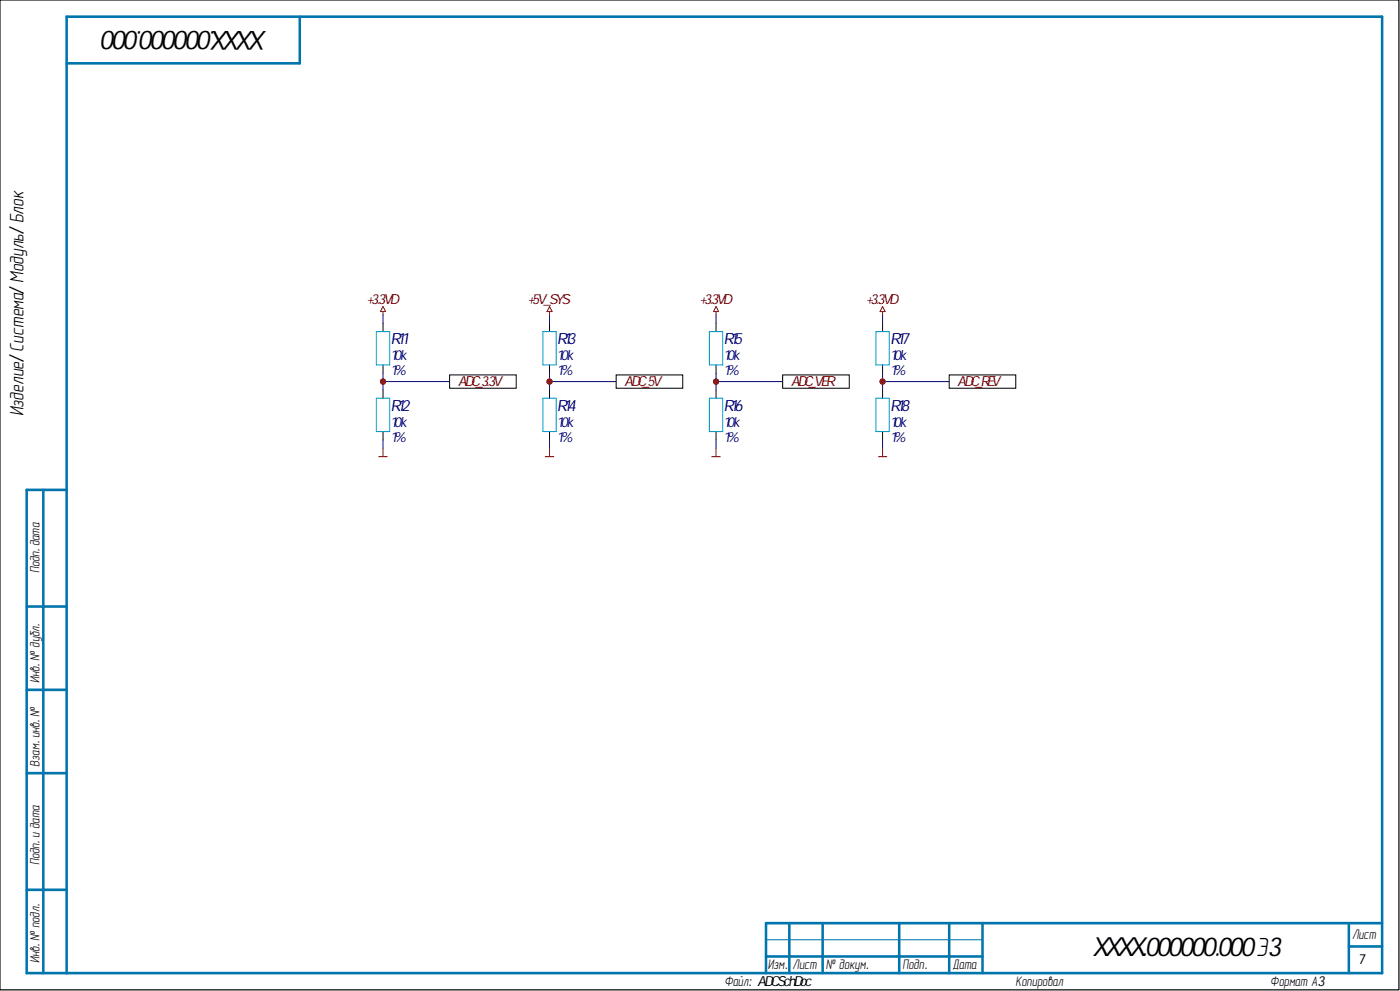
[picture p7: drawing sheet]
<svg xmlns="http://www.w3.org/2000/svg" width="420mm" height="297mm" viewBox="0 0 420 297" stroke-linecap="round" stroke-linejoin="round" font-family="sans-serif">
<path d="M0 0h419.5v296.7h-419.5zM114.9 96.9v2.5M114.9 109.4v2.5M114.9 116.9v2.5M114.9 129.4v2.5" fill="none" stroke="#000" stroke-width=".3"/>
<g fill="none" stroke="#0075ad" stroke-width=".77">
<path d="M20 5h394.4v286.7h-406.4v-144.9h12M20 5v286.7M89.9 5v14h-69.9M13 146.8v144.9M8 181.8h12M8 206.8h12M8 231.7h12M8 266.7h12M236.7 276.7v15M246.7 276.7v15M269.6 276.7v15M284.6 276.7v15"/>
<path d="M294.6 276.7v15M404.5 276.7v15M414.4 276.7h-184.7v15M229.7 286.7h64.9M404.5 283.7h9.9"/>
</g>
<path d="M229.7 281.7h64.9" fill="none" stroke="#0075ad" stroke-width=".3"/>
<path d="M112.9 99.4h3.9v10h-3.9zM112.9 119.4h3.9v10h-3.9z" fill="none" stroke="#009cca" stroke-width=".3"/>
<path d="M114.9 111.9v5" fill="none" stroke="#000080" stroke-width=".3"/>
<circle cx="114.9" cy="114.4" r=".76" fill="#800000"/>
<g fill="none" stroke="#800000" stroke-width=".3">
<path d="M114.9 91.9l.7 1.5h-1.5zM114.9 93.4v1M113.6 136.9h2.5M114.9 134.4v2.5"/>
<circle cx="114.9" cy="114.4" r=".76"/>
</g>
<path d="M114.9 94.4v2.5M114.9 114.4h19.9M114.9 131.9v2.5" fill="none" stroke="#000080" stroke-width=".3"/>
<circle cx="114.9" cy="114.4" r=".76" fill="#800000"/>
<circle cx="114.9" cy="114.4" r=".76" fill="none" stroke="#800000" stroke-width=".3"/>
<path d="M134.8 112.4h20v4h-20z" fill-rule="evenodd" fill="#fff"/>
<path d="M164.8 96.9v2.5M134.8 112.4h20v4h-20zM164.8 109.4v2.5M164.8 116.9v2.5M164.8 129.4v2.5" fill="none" stroke="#000" stroke-width=".3"/>
<path d="M162.8 99.4h4v10h-4zM162.8 119.4h4v10h-4z" fill="none" stroke="#009cca" stroke-width=".3"/>
<path d="M164.8 111.9v5" fill="none" stroke="#000080" stroke-width=".3"/>
<circle cx="164.8" cy="114.4" r=".76" fill="#800000"/>
<g fill="none" stroke="#800000" stroke-width=".3">
<path d="M163.5 136.9h2.6M164.8 134.4v2.5"/>
<circle cx="164.8" cy="114.4" r=".76"/>
</g>
<path d="M164.8 94.4v2.5M164.8 114.4h20M164.8 131.9v2.5" fill="none" stroke="#000080" stroke-width=".3"/>
<circle cx="164.8" cy="114.4" r=".76" fill="#800000"/>
<circle cx="164.8" cy="114.4" r=".76" fill="none" stroke="#800000" stroke-width=".3"/>
<path d="M184.8 112.4h19.9v4h-19.9z" fill-rule="evenodd" fill="#fff"/>
<path d="M214.7 96.9v2.5M184.8 112.4h19.9v4h-19.9zM214.7 109.4v2.5M214.7 116.9v2.5M214.7 129.4v2.5" fill="none" stroke="#000" stroke-width=".3"/>
<path d="M164.8 91.9l.7 1.5h-1.5zM164.8 93.4v1" fill="none" stroke="#800000" stroke-width=".3"/>
<path d="M212.7 99.4h4v10h-4zM212.7 119.4h4v10h-4z" fill="none" stroke="#009cca" stroke-width=".3"/>
<path d="M214.7 111.9v5" fill="none" stroke="#000080" stroke-width=".3"/>
<circle cx="214.7" cy="114.4" r=".76" fill="#800000"/>
<g fill="none" stroke="#800000" stroke-width=".3">
<path d="M214.7 91.9l.8 1.5h-1.5zM214.7 93.4v1M213.4 136.9h2.6M214.7 134.4v2.5"/>
<circle cx="214.7" cy="114.4" r=".76"/>
</g>
<path d="M214.7 94.4v2.5M214.7 114.4h20M214.7 131.9v2.5" fill="none" stroke="#000080" stroke-width=".3"/>
<circle cx="214.7" cy="114.4" r=".76" fill="#800000"/>
<circle cx="214.7" cy="114.4" r=".76" fill="none" stroke="#800000" stroke-width=".3"/>
<path d="M234.7 112.4h20v4h-20z" fill-rule="evenodd" fill="#fff"/>
<path d="M264.7 96.9v2.5M234.7 112.4h20v4h-20zM264.7 109.4v2.5M264.7 116.9v2.5M264.7 129.4v2.5" fill="none" stroke="#000" stroke-width=".3"/>
<path d="M262.7 99.4h3.9v10h-3.9zM262.7 119.4h3.9v10h-3.9z" fill="none" stroke="#009cca" stroke-width=".3"/>
<path d="M264.7 111.9v5" fill="none" stroke="#000080" stroke-width=".3"/>
<circle cx="264.7" cy="114.4" r=".76" fill="#800000"/>
<g fill="none" stroke="#800000" stroke-width=".3">
<path d="M263.4 136.9h2.5M264.7 134.4v2.5"/>
<circle cx="264.7" cy="114.4" r=".76"/>
</g>
<path d="M264.7 94.4v2.5M264.7 114.4h19.9M264.7 131.9v2.5" fill="none" stroke="#000080" stroke-width=".3"/>
<circle cx="264.7" cy="114.4" r=".76" fill="#800000"/>
<circle cx="264.7" cy="114.4" r=".76" fill="none" stroke="#800000" stroke-width=".3"/>
<path d="M284.6 112.4h20v4h-20z" fill-rule="evenodd" fill="#fff"/>
<path d="M284.6 112.4h20v4h-20z" fill="none" stroke="#000" stroke-width=".3"/>
<path d="M264.7 91.9l.7 1.5h-1.5zM264.7 93.4v1" fill="none" stroke="#800000" stroke-width=".3"/>
<g font-size="8">
<text x="80.1" y="9.4" transform="rotate(-180 80.1 9.4)">XXXX.000000.000</text>
<text x="327.5" y="286.6">XXXX.000000.000Э3</text>
</g>
<text font-size="5.9" x="7" y="124.8" transform="rotate(-90 7 124.8)">Изделие/Система/Модуль/Блок</text>
<g font-size="4.7" fill="#000080">
<text x="117.1" y="103.2">R11</text>
<text x="167" y="103.2">R13</text>
<text x="217" y="103.2">R15</text>
<text x="266.9" y="103.2">R17</text>
<text x="117.1" y="123.2">R12</text>
<text x="167" y="123.2">R14</text>
<text x="217" y="123.2">R16</text>
<text x="266.9" y="123.2">R18</text>
</g>
<g font-size="4.2" fill="#800000">
<text x="109.9" y="91">+3.3VD</text>
<text x="158.2" y="91">+5V_SYS</text>
<text x="209.8" y="91">+3.3VD</text>
<text x="259.7" y="91">+3.3VD</text>
<text x="137.4" y="115.8">ADC_3.3V</text>
<text x="187.3" y="115.8">ADC_5V</text>
<text x="237.2" y="115.8">ADC_VER</text>
<text x="287.1" y="115.8">ADC_REV</text>
</g>
<g font-size="4.2" fill="#000080">
<text x="117.1" y="107.9">10k</text>
<text x="167" y="107.9">10k</text>
<text x="217" y="107.9">10k</text>
<text x="266.9" y="107.9">10k</text>
<text x="117.1" y="112.5">1%</text>
<text x="167" y="112.5">1%</text>
<text x="217" y="112.5">1%</text>
<text x="266.9" y="112.5">1%</text>
<text x="117.1" y="127.9">10k</text>
<text x="167" y="127.9">10k</text>
<text x="217" y="127.9">10k</text>
<text x="266.9" y="127.9">10k</text>
<text x="117.1" y="132.4">1%</text>
<text x="167" y="132.4">1%</text>
<text x="217" y="132.4">1%</text>
<text x="266.9" y="132.4">1%</text>
</g>
<g font-size="4.2">
<text x="405.4" y="281.5">Лист</text>
<text x="230.2" y="290.6">Изм.</text>
<text x="237.7" y="290.6">Лист</text>
<text x="247.6" y="290.6">№ докум.</text>
<text x="270.6" y="290.6">Подп.</text>
<text x="285.6" y="290.6">Дата</text>
<text x="407.2" y="289.1">7</text>
<text x="217.2" y="295.6">Файл: ADC.SchDoc</text>
<text x="304.5" y="295.6">Копировал</text>
<text x="380.9" y="295.6">Формат А3</text>
</g>
<g font-size="4.1">
<text x="11.8" y="171.8" transform="rotate(-90 11.8 171.8)">Подп.дата</text>
<text x="11.8" y="204.7" transform="rotate(-90 11.8 204.7)">Инв.№ дубл.</text>
<text x="11.8" y="229.8" transform="rotate(-90 11.8 229.8)">Взам.инв.№</text>
<text x="11.8" y="259.2" transform="rotate(-90 11.8 259.2)">Подп.и дата</text>
<text x="11.8" y="288.7" transform="rotate(-90 11.8 288.7)">Инв.№ подл.</text>
</g>
<text font-size=".4" fill="#0075ad" x="12.5" y="291.8">ALTIUMGOSTBOM2.0KEV</text>
</svg>
